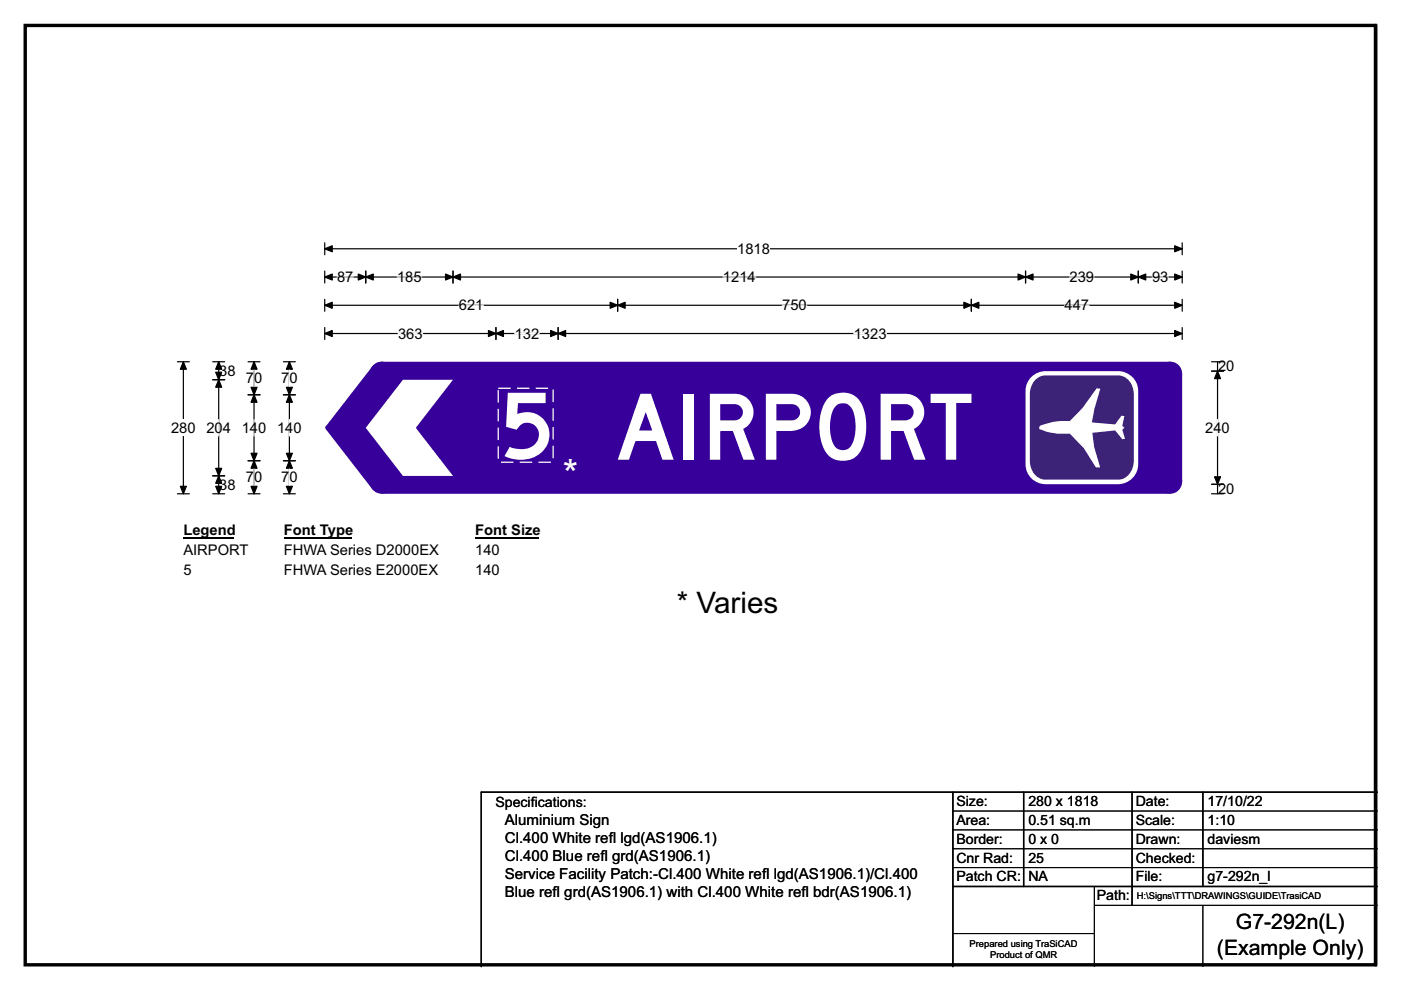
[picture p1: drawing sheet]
<svg xmlns="http://www.w3.org/2000/svg" width="297mm" height="210mm" viewBox="0 0 297 210" stroke-linecap="round" stroke-linejoin="round" font-family="sans-serif">
<path d="M5.3 5.4h286.3v199.2h-286.3zM291.6 5.4v199.2z" fill="none" stroke="#000" stroke-width=".72"/>
<path d="M68.8 52.8h181.8M68.8 51.5v2.5M250.6 51.5v2.5" fill="none" stroke="#000" stroke-width=".25"/>
<g fill="#000" stroke="#000" stroke-width=".25">
<path d="M68.8 52.8l1.6-.7v1.3z" fill-rule="evenodd"/>
<path d="M249.1 52.1l1.5 .7-1.5 .6z" fill-rule="evenodd"/>
</g>
<path d="M156.3 51h6.9v3.5h-6.9z" fill="#fff"/>
<g fill="none" stroke="#000" stroke-width=".25">
<path d="M68.8 58.8h181.8M68.8 57.5v2.5M77.5 57.5v2.5M96 57.5v2.5M217.4 57.5v2.5M241.3 57.5v2.5M250.6 57.5v2.5M37.6 76.7h2.5M38.9 76.7v28M68.8 63.5v2.5M68.8 69.5v2.5M68.8 64.7h181.8"/>
<path d="M68.8 70.7h181.8M105.1 69.5v2.5M118.3 69.5v2.5M131 63.5v2.5M205.9 63.5v2.5M250.6 63.5v2.5M250.6 69.5v2.5M37.6 104.7h2.5"/>
</g>
<g fill="#000" stroke="#000" stroke-width=".25">
<path d="M68.8 58.8l1.6-.7v1.3z" fill-rule="evenodd"/>
<path d="M77.5 58.8l1.6-.7v1.3z" fill-rule="evenodd"/>
<path d="M76 58.1l1.5 .7-1.5 .6z" fill-rule="evenodd"/>
<path d="M94.5 58.1l1.5 .7-1.5 .6z" fill-rule="evenodd"/>
<path d="M96 58.8l1.6-.7v1.3z" fill-rule="evenodd"/>
<path d="M215.9 58.1l1.5 .7-1.5 .6z" fill-rule="evenodd"/>
<path d="M217.4 58.8l1.6-.7v1.3z" fill-rule="evenodd"/>
<path d="M239.7 58.1l1.6 .7-1.6 .6z" fill-rule="evenodd"/>
<path d="M241.3 58.8l1.6-.7v1.3z" fill-rule="evenodd"/>
<path d="M249.1 58.1l1.5 .7-1.5 .6z" fill-rule="evenodd"/>
<path d="M38.9 76.7l.6 1.6h-1.3z" fill-rule="evenodd"/>
<path d="M68.8 64.7l1.6-.6v1.3z" fill-rule="evenodd"/>
<path d="M68.8 70.7l1.6-.6v1.3z" fill-rule="evenodd"/>
<path d="M105.1 70.7l1.6-.6v1.3z" fill-rule="evenodd"/>
<path d="M103.6 70.1l1.5 .6-1.5 .7z" fill-rule="evenodd"/>
<path d="M116.7 70.1l1.6 .6-1.6 .7z" fill-rule="evenodd"/>
<path d="M118.3 70.7l1.6-.6v1.3z" fill-rule="evenodd"/>
<path d="M131 64.7l1.5-.6v1.3z" fill-rule="evenodd"/>
<path d="M129.4 64.1l1.6 .6-1.6 .7z" fill-rule="evenodd"/>
<path d="M204.4 64.1l1.5 .6-1.5 .7z" fill-rule="evenodd"/>
<path d="M205.9 64.7l1.6-.6v1.3z" fill-rule="evenodd"/>
<path d="M249.1 64.1l1.5 .6-1.5 .7z" fill-rule="evenodd"/>
<path d="M249.1 70.1l1.5 .6-1.5 .7z" fill-rule="evenodd"/>
<path d="M38.2 103.1h1.3l-.6 1.6z" fill-rule="evenodd"/>
</g>
<path d="M71.5 58.8h3.4M84.2 58.8h5.2M153.3 58.8h6.9M226.8 58.8h5.2M244.3 58.8h3.4M84.4 70.7h5.2M97.3 64.7h5.2M109.1 70.7h5.2M165.9 64.7h5.2M181 70.7h7M225.7 64.7h5.2" fill="none" stroke="#fff" stroke-width=".25"/>
<path d="M36.3 89h5.2v3.5h-5.2z" fill="#fff"/>
<g fill="none" stroke="#000" stroke-width=".25">
<path d="M45.1 76.7h2.5M46.4 76.7v28M52.6 76.7h2.5M53.9 76.7v28M60.1 76.7h2.5M61.4 76.7v28M256.9 76.7h2.5M256.9 78.7h2.5M258.1 76.7v28M45.1 80.5h2.5M52.6 83.7h2.5M52.6 97.7h2.5"/>
<path d="M60.1 83.7h2.5M60.1 97.7h2.5M45.1 100.9h2.5M45.1 104.7h2.5M52.6 104.7h2.5M60.1 104.7h2.5M256.9 104.7h2.5M256.9 102.7h2.5"/>
</g>
<g fill="#000" stroke="#000" stroke-width=".25">
<path d="M46.4 76.7l.6 1.6h-1.3z" fill-rule="evenodd"/>
<path d="M53.9 76.7l.6 1.6h-1.3z" fill-rule="evenodd"/>
<path d="M61.4 76.7l.6 1.6h-1.3z" fill-rule="evenodd"/>
<path d="M258.1 78.7l.7 1.6h-1.3z" fill-rule="evenodd"/>
<path d="M46.4 80.5l.6 1.6h-1.3z" fill-rule="evenodd"/>
<path d="M45.7 79h1.3l-.6 1.5z" fill-rule="evenodd"/>
<path d="M53.9 83.7l.6 1.6h-1.3z" fill-rule="evenodd"/>
<path d="M53.2 96.1h1.3l-.6 1.6z" fill-rule="evenodd"/>
<path d="M53.2 82.1h1.3l-.6 1.6z" fill-rule="evenodd"/>
<path d="M53.9 97.7l.6 1.6h-1.3z" fill-rule="evenodd"/>
<path d="M61.4 83.7l.6 1.6h-1.3z" fill-rule="evenodd"/>
<path d="M60.7 96.1h1.3l-.6 1.6z" fill-rule="evenodd"/>
<path d="M60.7 82.1h1.3l-.6 1.6z" fill-rule="evenodd"/>
<path d="M61.4 97.7l.6 1.6h-1.3z" fill-rule="evenodd"/>
<path d="M45.7 99.3h1.3l-.6 1.6z" fill-rule="evenodd"/>
<path d="M46.4 100.9l.6 1.6h-1.3z" fill-rule="evenodd"/>
<path d="M45.7 103.1h1.3l-.6 1.6z" fill-rule="evenodd"/>
<path d="M53.2 103.1h1.3l-.6 1.6z" fill-rule="evenodd"/>
<path d="M60.7 103.1h1.3l-.6 1.6z" fill-rule="evenodd"/>
<path d="M257.5 101.1h1.3l-.7 1.6z" fill-rule="evenodd"/>
</g>
<path d="M53.9 78.5v3.5M61.4 78.5v3.5M46.4 89v3.5M53.9 89v3.5M53.9 99.5v3.5M61.4 89v3.5M61.4 99.5v3.5M258.1 89v3.5" fill="none" stroke="#fff" stroke-width=".25"/>
<path d="M38.9 110.7h10.7v3.5h-10.7z" fill="#fff"/>
<path d="M38.9 114h10.7" fill="none" stroke="#000" stroke-width=".32"/>
<path d="M60.2 110.7h14.4v3.5h-14.4z" fill="#fff"/>
<path d="M60.2 114h14.4" fill="none" stroke="#000" stroke-width=".32"/>
<path d="M100.7 110.7h13.5v3.5h-13.5z" fill="#fff"/>
<path d="M100.7 114h13.5" fill="none" stroke="#000" stroke-width=".32"/>
<g fill="#fff">
<path d="M38.8 114.9h13.9v3.5h-13.9z"/>
<path d="M60.2 114.9h33.1v3.5h-33.1z"/>
<path d="M100.7 114.9h5.3v3.5h-5.3z"/>
<path d="M38.9 119.1h1.7v3.5h-1.7z"/>
<path d="M60.2 119.1h32.9v3.5h-32.9z"/>
<path d="M100.7 119.1h5.3v3.5h-5.3z"/>
</g>
<g fill="#37009b">
<path d="M78.9 77.7l2-1h167.3l2.4 2.5v23l-2.4 2.5h-167.3l-2-.9-9.8-12.8v-.6z" fill-rule="evenodd"/>
<circle cx="80.9" cy="79.2" r="2.5"/>
<circle cx="69.5" cy="90.7" r=".49"/>
<circle cx="80.9" cy="102.2" r="2.5"/>
<circle cx="248.1" cy="102.2" r="2.5"/>
<circle cx="248.1" cy="79.2" r="2.5"/>
</g>
<g fill="#fff">
<path d="M85.4 80.5h10.6l-7.8 10.2 7.8 10.2h-10.6l-7.9-10.2z" fill-rule="evenodd"/>
<path d="M218.4 80.2a4.3 4.3 0 0 1 3.3-1.5h15.3a4.3 4.3 0 0 1 4.3 4.2v15.6a4.3 4.3 0 0 1-4.3 4.2h-15.3a4.2 4.2 0 0 1-4.3-4.2v-15.6a4.1 4.1 0 0 1 1-2.7z" fill-rule="evenodd"/>
</g>
<path d="M219.8 80.3l1.2-.6 .6-.1h15.5a3.7 3.7 0 0 1 3.3 4v14.1a3.7 3.7 0 0 1-3.3 4h-15.5a3.7 3.7 0 0 1-3.3-4v-14.1a4.3 4.3 0 0 1 1.5-3.3z" fill-rule="evenodd" fill="#3d2377"/>
<path d="M220.3 90.6l.4-.4a14.1 14.1 0 0 1 6.1-.9l2.7-2.7 3-4.2h.8l-1.3 4.4-.5 2.8 4.9 .4 1.4-1.8h.6l-.5 2.1 .5 .4-.5 .5 .6 1.9-.6 .1-1.5-1.9-4.8 .5 .4 3 1.2 4.3h-.9l-2.5-4-3-3.1a10.8 10.8 0 0 1-6.5-1.1z" fill-rule="evenodd" fill="#fff"/>
<path d="M202 168v37M217 168v20M240 168v24M255 168v20M292 168h-190v37M202 188h90" fill="none" stroke="#000" stroke-width=".3"/>
<path d="M202 172h90M202 176h90M202 180h90M202 184h90M202 198h30M232 188v17M232 192h60M255 192v13" fill="none" stroke="#000" stroke-width=".21"/>
<path d="M105.6 82.4h11.7v15.6h-11.7z" fill="none" stroke="#fefefe" stroke-width=".26" stroke-dasharray="2.6 1.3" stroke-linecap="butt"/>
<g font-size="19.4" fill="#fff">
<text x="105.6" y="97.3">5</text>
<text x="130.6" y="97.5">AIRPORT</text>
</g>
<text font-size="8.5" fill="#fefefe" x="119.3" y="103.4">*</text>
<text font-size="6.3" x="143.5" y="130.1">* Varies</text>
<g font-size="4.5">
<text x="262" y="197.1">G7-292n(L)</text>
<text x="258" y="202.6">(Example Only)</text>
</g>
<g font-size="3.2">
<text x="107" y="174.9">Aluminium Sign</text>
<text x="107" y="178.7">Cl.400 White ref</text>
<text x="129.1" y="178.7">l lgd(AS1906.1)</text>
<text x="107" y="182.6">Cl.400 Blue ref</text>
<text x="127.3" y="182.6">l grd(AS1906.1)</text>
<text x="107" y="186.4">Service Facility Patch:-Cl.400 White ref</text>
<text x="107" y="190.2">Blue ref</text>
<text x="117.2" y="190.2">l grd(AS1906.1) with Cl.400 White ref</text>
<text x="161.6" y="186.4">l lgd(AS1906.1)/Cl.400</text>
<text x="169.9" y="190.2">l bdr(AS1906.1)</text>
</g>
<g font-size="3.1">
<text x="156.3" y="53.8">1818</text>
<text x="71.5" y="59.8">87</text>
<text x="84.2" y="59.8">185</text>
<text x="153.3" y="59.8">1214</text>
<text x="226.8" y="59.8">239</text>
<text x="244.3" y="59.8">93</text>
<text x="97.3" y="65.8">621</text>
<text x="165.9" y="65.8">750</text>
<text x="225.7" y="65.8">447</text>
<text x="84.4" y="71.8">363</text>
<text x="109.1" y="71.8">132</text>
<text x="181" y="71.8">1323</text>
<text x="46.5" y="79.7">38</text>
<text x="52.1" y="81.3">70</text>
<text x="59.6" y="81.3">70</text>
<text x="258.2" y="78.8">20</text>
<text x="36.3" y="91.8">280</text>
<text x="43.8" y="91.8">204</text>
<text x="51.3" y="91.8">140</text>
<text x="58.8" y="91.8">140</text>
<text x="255.5" y="91.8">240</text>
<text x="46.5" y="103.9">38</text>
<text x="52.1" y="102.3">70</text>
<text x="59.6" y="102.3">70</text>
<text x="258.2" y="104.8">20</text>
<text x="38.9" y="113.5">Legend</text>
<text x="60.2" y="113.5">Font Type</text>
<text x="100.7" y="113.5">Font Size</text>
<text x="38.9" y="117.7">AIRPORT</text>
<text x="60.2" y="117.7">FHWA Series D2000EX</text>
<text x="100.7" y="117.7">140</text>
<text x="38.9" y="121.9">5</text>
<text x="60.2" y="121.9">FHWA Series E2000EX</text>
<text x="100.7" y="121.9">140</text>
</g>
<g font-size="3">
<text x="105" y="171.2">Specif</text>
<text x="112.5" y="171.2">ications:</text>
<text x="202.8" y="171">Size:</text>
<text x="218" y="171">280 x 1818</text>
<text x="240.8" y="171">Date:</text>
<text x="256" y="171">17/10/22</text>
<text x="202.8" y="175">Area:</text>
<text x="202.8" y="179">Border:</text>
<text x="218" y="175">0.51 sq.m</text>
<text x="218" y="179">0 x 0</text>
<text x="240.8" y="175">Scale:</text>
<text x="240.8" y="179">Drawn:</text>
<text x="256" y="175">1:10</text>
<text x="256" y="179">daviesm</text>
<text x="202.8" y="183">Cnr Rad:</text>
<text x="218" y="183">25</text>
<text x="240.8" y="183">Checked:</text>
<text x="202.8" y="187">Patch CR:</text>
<text x="218" y="187">NA</text>
<text x="232.5" y="191">Path:</text>
<text x="240.8" y="187">File:</text>
<text x="256" y="187">g7-292n_l</text>
</g>
<g font-size="2">
<text x="241" y="190.6">H:\Signs\TTT\DRAWINGS\GUIDE\TrasiCAD</text>
<text x="205.6" y="200.8">Prepared using TraSiCAD</text>
<text x="209.9" y="203.2">Product of QMR</text>
</g>
</svg>
